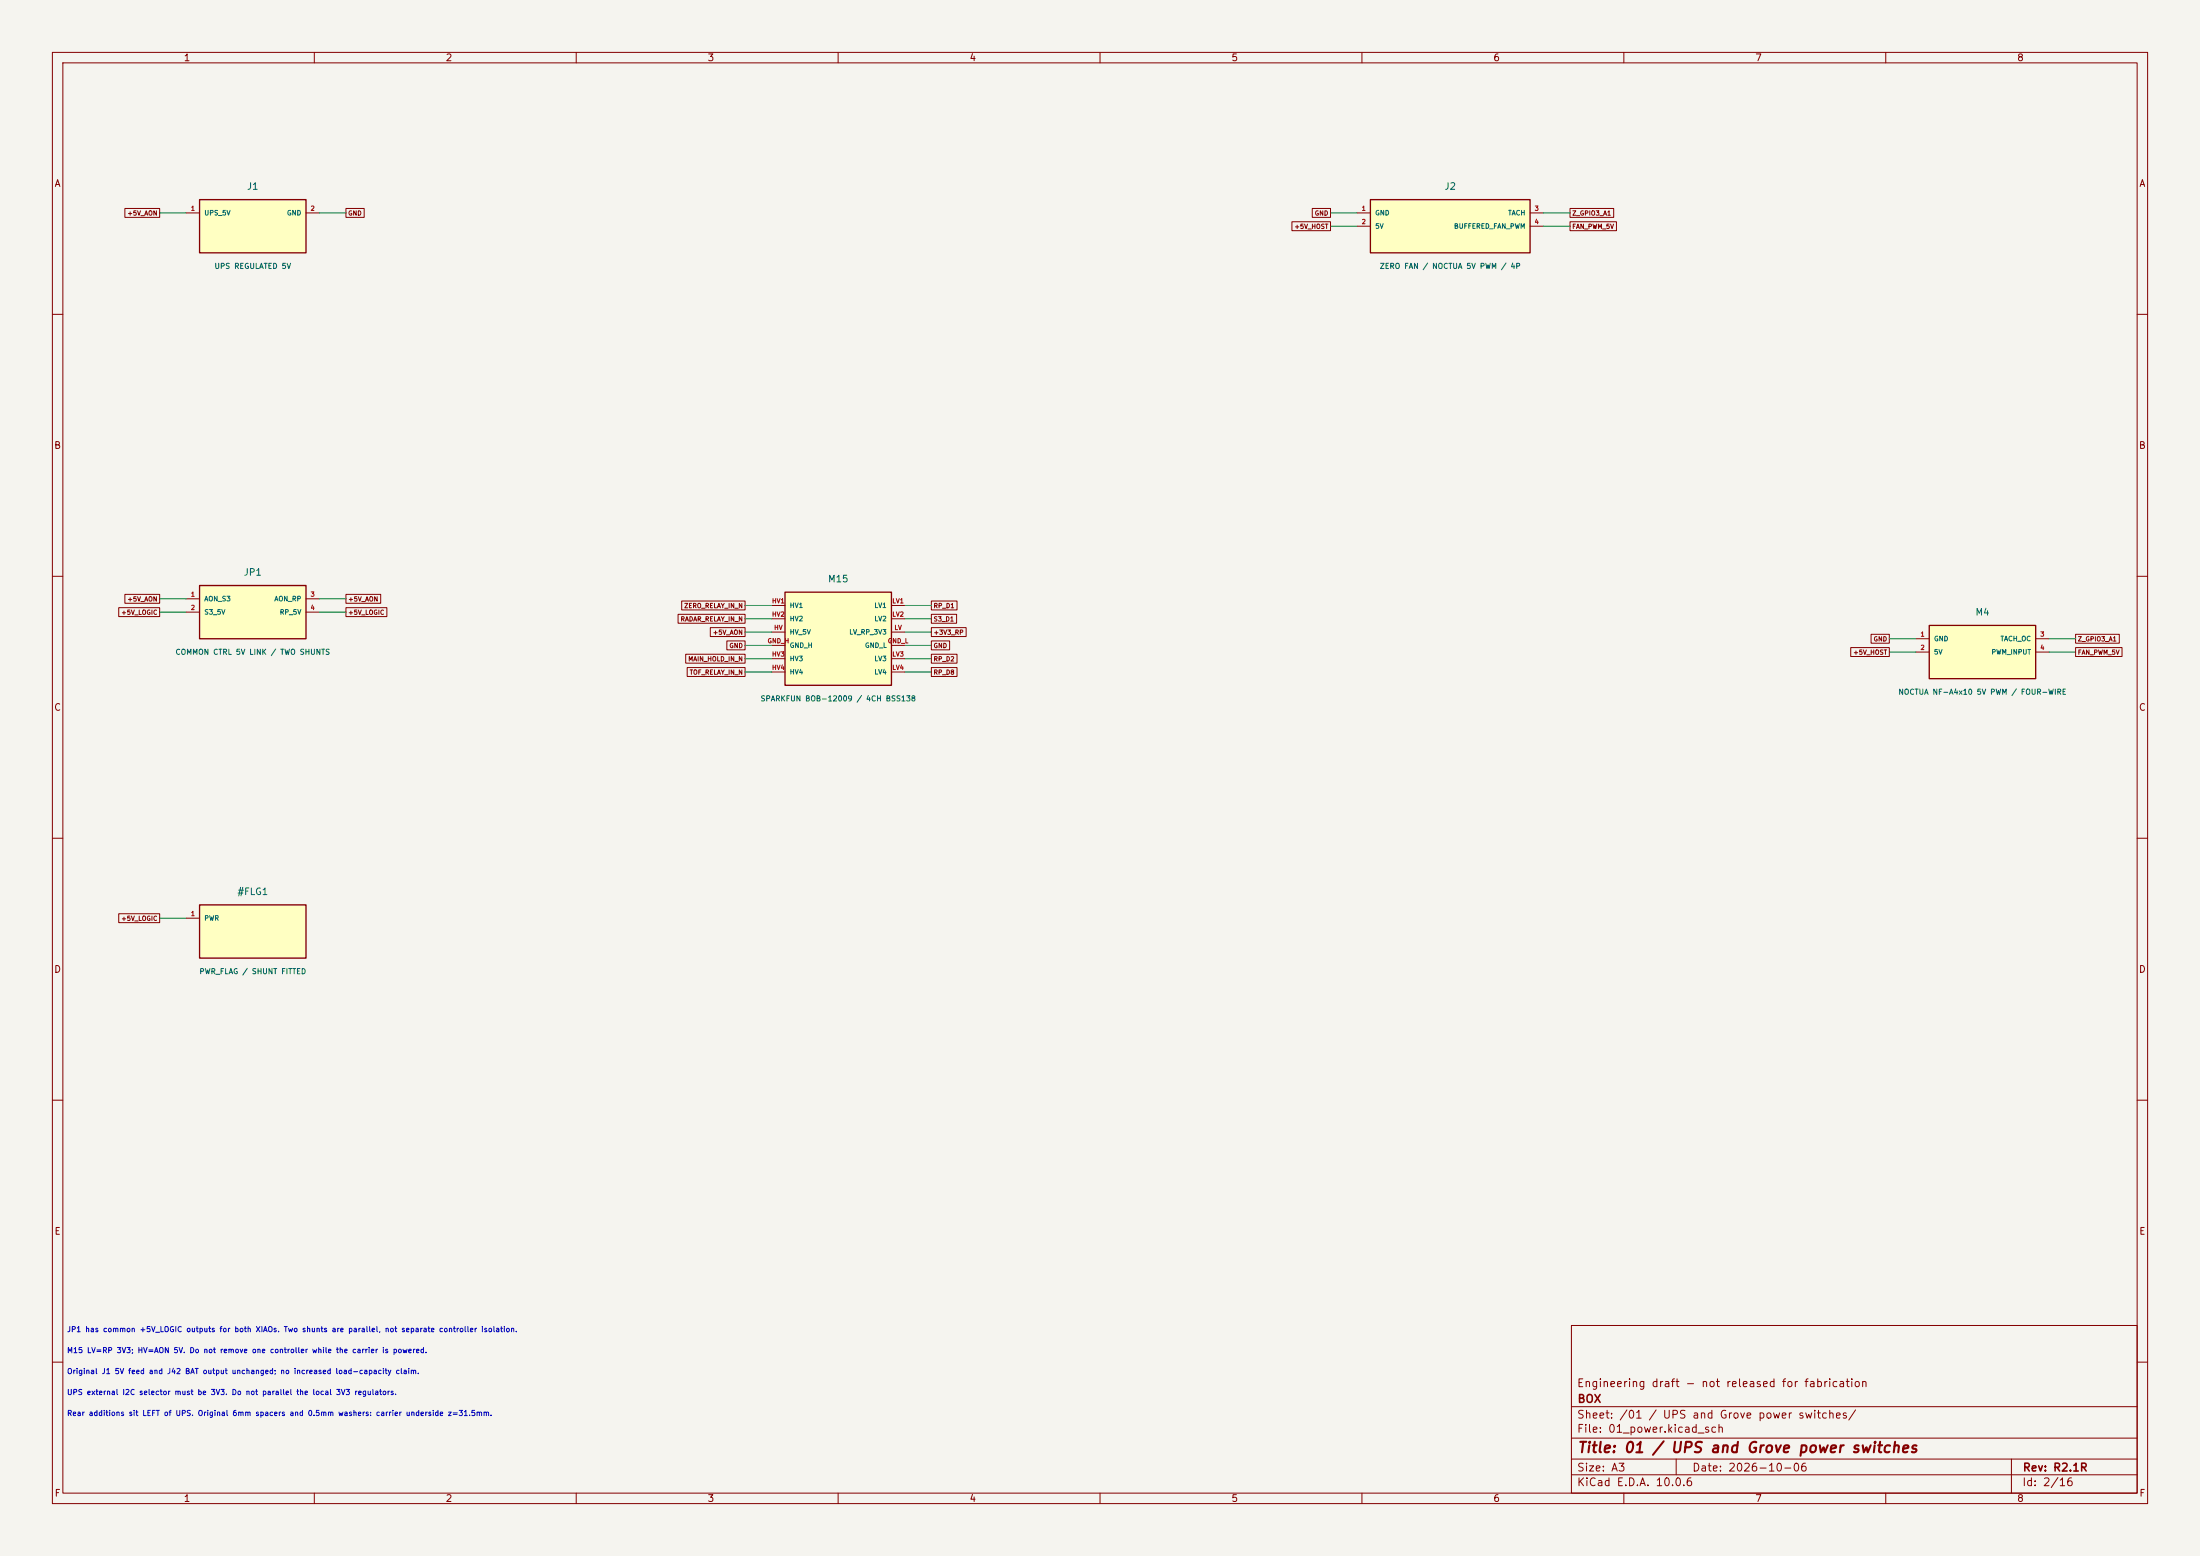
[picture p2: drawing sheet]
(kicad_sch (version 20250114) (generator "eeschema") (paper "A3")
(title_block (title "01 / UPS and Grove power switches") (date "2026-10-06") (rev "R2.1R") (company "BOX") (comment 1 "Engineering draft - not released for fabrication"))
(lib_symbols (symbol "Box:J1" (pin_names (offset 0.8)) (in_bom yes) (on_board yes)
(property "Reference" "J" (at 0 7.62 0) (effects (font (size 1.27 1.27))))
(property "Value" "UPS REGULATED 5V" (at 0 -7.62 0) (effects (font (size 1.0 1.0))))
(symbol "J1_0_1" (rectangle (start -10.16 5.08) (end 10.16 -5.08) (stroke (width 0.254) (type default)) (fill (type background))))
(symbol "J1_1_1"
(pin passive line (at -12.7 2.54 0) (length 2.54) (name "UPS_5V" (effects (font (size 0.9 0.9)))) (number "1" (effects (font (size 0.85 0.85)))))
(pin passive line (at 12.7 2.54 180) (length 2.54) (name "GND" (effects (font (size 0.9 0.9)))) (number "2" (effects (font (size 0.85 0.85)))))))
(symbol "Box:JP1" (pin_names (offset 0.8)) (in_bom yes) (on_board yes)
(property "Reference" "J" (at 0 7.62 0) (effects (font (size 1.27 1.27))))
(property "Value" "COMMON CTRL 5V LINK / TWO SHUNTS" (at 0 -7.62 0) (effects (font (size 1.0 1.0))))
(symbol "JP1_0_1" (rectangle (start -10.16 5.08) (end 10.16 -5.08) (stroke (width 0.254) (type default)) (fill (type background))))
(symbol "JP1_1_1"
(pin passive line (at -12.7 2.54 0) (length 2.54) (name "AON_S3" (effects (font (size 0.9 0.9)))) (number "1" (effects (font (size 0.85 0.85)))))
(pin passive line (at -12.7 0.0 0) (length 2.54) (name "S3_5V" (effects (font (size 0.9 0.9)))) (number "2" (effects (font (size 0.85 0.85)))))
(pin passive line (at 12.7 2.54 180) (length 2.54) (name "AON_RP" (effects (font (size 0.9 0.9)))) (number "3" (effects (font (size 0.85 0.85)))))
(pin passive line (at 12.7 0.0 180) (length 2.54) (name "RP_5V" (effects (font (size 0.9 0.9)))) (number "4" (effects (font (size 0.85 0.85)))))))
(symbol "Box:#FLG1" (pin_names (offset 0.8)) (in_bom yes) (on_board yes)
(property "Reference" "#" (at 0 7.62 0) (effects (font (size 1.27 1.27))))
(property "Value" "PWR_FLAG / SHUNT FITTED" (at 0 -7.62 0) (effects (font (size 1.0 1.0))))
(symbol "#FLG1_0_1" (rectangle (start -10.16 5.08) (end 10.16 -5.08) (stroke (width 0.254) (type default)) (fill (type background))))
(symbol "#FLG1_1_1"
(pin power_out line (at -12.7 2.54 0) (length 2.54) (name "PWR" (effects (font (size 0.9 0.9)))) (number "1" (effects (font (size 0.85 0.85)))))))
(symbol "Box:J2" (pin_names (offset 0.8)) (in_bom yes) (on_board yes)
(property "Reference" "J" (at 0 7.62 0) (effects (font (size 1.27 1.27))))
(property "Value" "ZERO FAN / NOCTUA 5V PWM / 4P" (at 0 -7.62 0) (effects (font (size 1.0 1.0))))
(symbol "J2_0_1" (rectangle (start -15.24 5.08) (end 15.24 -5.08) (stroke (width 0.254) (type default)) (fill (type background))))
(symbol "J2_1_1"
(pin passive line (at -17.78 2.54 0) (length 2.54) (name "GND" (effects (font (size 0.9 0.9)))) (number "1" (effects (font (size 0.85 0.85)))))
(pin passive line (at -17.78 0.0 0) (length 2.54) (name "5V" (effects (font (size 0.9 0.9)))) (number "2" (effects (font (size 0.85 0.85)))))
(pin passive line (at 17.78 2.54 180) (length 2.54) (name "TACH" (effects (font (size 0.9 0.9)))) (number "3" (effects (font (size 0.85 0.85)))))
(pin passive line (at 17.78 0.0 180) (length 2.54) (name "BUFFERED FAN PWM" (effects (font (size 0.9 0.9)))) (number "4" (effects (font (size 0.85 0.85)))))))
(symbol "Box:M4" (pin_names (offset 0.8)) (in_bom yes) (on_board yes)
(property "Reference" "M" (at 0 7.62 0) (effects (font (size 1.27 1.27))))
(property "Value" "NOCTUA NF-A4x10 5V PWM / FOUR-WIRE" (at 0 -7.62 0) (effects (font (size 1.0 1.0))))
(symbol "M4_0_1" (rectangle (start -10.16 5.08) (end 10.16 -5.08) (stroke (width 0.254) (type default)) (fill (type background))))
(symbol "M4_1_1"
(pin passive line (at -12.7 2.54 0) (length 2.54) (name "GND" (effects (font (size 0.9 0.9)))) (number "1" (effects (font (size 0.85 0.85)))))
(pin power_in line (at -12.7 0.0 0) (length 2.54) (name "5V" (effects (font (size 0.9 0.9)))) (number "2" (effects (font (size 0.85 0.85)))))
(pin open_collector line (at 12.7 2.54 180) (length 2.54) (name "TACH OC" (effects (font (size 0.9 0.9)))) (number "3" (effects (font (size 0.85 0.85)))))
(pin input line (at 12.7 0.0 180) (length 2.54) (name "PWM INPUT" (effects (font (size 0.9 0.9)))) (number "4" (effects (font (size 0.85 0.85)))))))
(symbol "Box:M15" (pin_names (offset 0.8)) (in_bom yes) (on_board yes)
(property "Reference" "M" (at 0 11.43 0) (effects (font (size 1.27 1.27))))
(property "Value" "SPARKFUN BOB-12009 / 4CH BSS138" (at 0 -11.43 0) (effects (font (size 1.0 1.0))))
(symbol "M15_0_1" (rectangle (start -10.16 8.89) (end 10.16 -8.89) (stroke (width 0.254) (type default)) (fill (type background))))
(symbol "M15_1_1"
(pin bidirectional line (at -12.7 6.3500000000000005 0) (length 2.54) (name "HV1" (effects (font (size 0.9 0.9)))) (number "HV1" (effects (font (size 0.85 0.85)))))
(pin bidirectional line (at -12.7 3.8100000000000005 0) (length 2.54) (name "HV2" (effects (font (size 0.9 0.9)))) (number "HV2" (effects (font (size 0.85 0.85)))))
(pin power_in line (at -12.7 1.2700000000000005 0) (length 2.54) (name "HV 5V" (effects (font (size 0.9 0.9)))) (number "HV" (effects (font (size 0.85 0.85)))))
(pin passive line (at -12.7 -1.2699999999999996 0) (length 2.54) (name "GND H" (effects (font (size 0.9 0.9)))) (number "GND_H" (effects (font (size 0.85 0.85)))))
(pin bidirectional line (at -12.7 -3.8099999999999987 0) (length 2.54) (name "HV3" (effects (font (size 0.9 0.9)))) (number "HV3" (effects (font (size 0.85 0.85)))))
(pin bidirectional line (at -12.7 -6.35 0) (length 2.54) (name "HV4" (effects (font (size 0.9 0.9)))) (number "HV4" (effects (font (size 0.85 0.85)))))
(pin bidirectional line (at 12.7 6.3500000000000005 180) (length 2.54) (name "LV1" (effects (font (size 0.9 0.9)))) (number "LV1" (effects (font (size 0.85 0.85)))))
(pin bidirectional line (at 12.7 3.8100000000000005 180) (length 2.54) (name "LV2" (effects (font (size 0.9 0.9)))) (number "LV2" (effects (font (size 0.85 0.85)))))
(pin power_in line (at 12.7 1.2700000000000005 180) (length 2.54) (name "LV RP 3V3" (effects (font (size 0.9 0.9)))) (number "LV" (effects (font (size 0.85 0.85)))))
(pin passive line (at 12.7 -1.2699999999999996 180) (length 2.54) (name "GND L" (effects (font (size 0.9 0.9)))) (number "GND_L" (effects (font (size 0.85 0.85)))))
(pin bidirectional line (at 12.7 -3.8099999999999987 180) (length 2.54) (name "LV3" (effects (font (size 0.9 0.9)))) (number "LV3" (effects (font (size 0.85 0.85)))))
(pin bidirectional line (at 12.7 -6.35 180) (length 2.54) (name "LV4" (effects (font (size 0.9 0.9)))) (number "LV4" (effects (font (size 0.85 0.85))))))))
(symbol (lib_id "Box:J1") (at 48.26 43.18 0) (unit 1) (in_bom yes) (on_board yes) (dnp no)
(property "Reference" "J1" (at 48.26 35.56 0) (effects (font (size 1.27 1.27))))
(property "Value" "UPS REGULATED 5V" (at 48.26 50.8 0) (effects (font (size 1 1))))
(property "Footprint" "Connector_JST:JST_XH_B2B-XH-A_1x02_P2.50mm_Vertical" (at 48.26 50.8 0) (effects (font (size 1 1)) (hide yes)))
(property "Datasheet" "https://www.jst-mfg.com/product/pdf/eng/eXH.pdf" (at 48.26 50.8 0) (effects (font (size 1 1)) (hide yes)))
(property "MPN" "B2B-XH-A(LF)(SN)" (at 48.26 50.8 0) (effects (font (size 1 1)) (hide yes)))
(property "Manufacturer" "JST" (at 48.26 50.8 0) (effects (font (size 1 1)) (hide yes)))
(property "Verification" "JST XH 2.50mm PCB male header; short cable connection selected by user. Motherboard mate XHP-2 + SXH-001T-P0.6. Use the actual UPS supplied mating plug on the UPS end; vendor phrase XH2.54 is not the PCB pitch specification. Existing pin-to-net allocation retained; qualify cable polarity and total current. Placed in the rear connector bank, clear of the airflow corridor." (at 48.26 50.8 0) (effects (font (size 1 1)) (hide yes)))
(property "Rating" "3 A AC/DC with AWG22 per JST XH; not a 5 A connector rating" (at 48.26 50.8 0) (effects (font (size 1 1)) (hide yes)))
(property "Tolerance" "" (at 48.26 50.8 0) (effects (font (size 1 1)) (hide yes)))
(pin "1")
(pin "2"))
(wire (pts (xy 35.56 40.64) (xy 30.480000000000004 40.64)) (stroke (width 0) (type default)))
(global_label "+5V_AON" (shape passive) (at 30.480000000000004 40.64 0) (effects (font (size 0.85 0.85)) (justify right)))
(wire (pts (xy 60.959999999999994 40.64) (xy 66.03999999999999 40.64)) (stroke (width 0) (type default)))
(global_label "GND" (shape passive) (at 66.03999999999999 40.64 180) (effects (font (size 0.85 0.85)) (justify left)))
(symbol (lib_id "Box:JP1") (at 48.26 116.84 0) (unit 1) (in_bom yes) (on_board yes) (dnp no)
(property "Reference" "JP1" (at 48.26 109.22 0) (effects (font (size 1.27 1.27))))
(property "Value" "COMMON CTRL 5V LINK / TWO SHUNTS" (at 48.26 124.46000000000001 0) (effects (font (size 1 1))))
(property "Footprint" "box:Dual_Power_Shunt_2x02" (at 48.26 124.46000000000001 0) (effects (font (size 1 1)) (hide yes)))
(property "Datasheet" "" (at 48.26 124.46000000000001 0) (effects (font (size 1 1)) (hide yes)))
(property "MPN" "" (at 48.26 124.46000000000001 0) (effects (font (size 1 1)) (hide yes)))
(property "Manufacturer" "" (at 48.26 124.46000000000001 0) (effects (font (size 1 1)) (hide yes)))
(property "Verification" "Both output pads joined to +5V_LOGIC. Remove both links for service; unplug both XIAOs for USB programming." (at 48.26 124.46000000000001 0) (effects (font (size 1 1)) (hide yes)))
(property "Rating" "" (at 48.26 124.46000000000001 0) (effects (font (size 1 1)) (hide yes)))
(property "Tolerance" "" (at 48.26 124.46000000000001 0) (effects (font (size 1 1)) (hide yes)))
(pin "1")
(pin "2")
(pin "3")
(pin "4"))
(wire (pts (xy 35.56 114.3) (xy 30.480000000000004 114.3)) (stroke (width 0) (type default)))
(global_label "+5V_AON" (shape passive) (at 30.480000000000004 114.3 0) (effects (font (size 0.85 0.85)) (justify right)))
(wire (pts (xy 35.56 116.84) (xy 30.480000000000004 116.84)) (stroke (width 0) (type default)))
(global_label "+5V_LOGIC" (shape passive) (at 30.480000000000004 116.84 0) (effects (font (size 0.85 0.85)) (justify right)))
(wire (pts (xy 60.959999999999994 114.3) (xy 66.03999999999999 114.3)) (stroke (width 0) (type default)))
(global_label "+5V_AON" (shape passive) (at 66.03999999999999 114.3 180) (effects (font (size 0.85 0.85)) (justify left)))
(wire (pts (xy 60.959999999999994 116.84) (xy 66.03999999999999 116.84)) (stroke (width 0) (type default)))
(global_label "+5V_LOGIC" (shape passive) (at 66.03999999999999 116.84 180) (effects (font (size 0.85 0.85)) (justify left)))
(symbol (lib_id "Box:#FLG1") (at 48.26 177.8 0) (unit 1) (in_bom no) (on_board no) (dnp no)
(property "Reference" "#FLG1" (at 48.26 170.18 0) (effects (font (size 1.27 1.27))))
(property "Value" "PWR_FLAG / SHUNT FITTED" (at 48.26 185.42000000000002 0) (effects (font (size 1 1))))
(property "Footprint" "box:Flag" (at 48.26 185.42000000000002 0) (effects (font (size 1 1)) (hide yes)))
(property "Datasheet" "" (at 48.26 185.42000000000002 0) (effects (font (size 1 1)) (hide yes)))
(property "MPN" "" (at 48.26 185.42000000000002 0) (effects (font (size 1 1)) (hide yes)))
(property "Manufacturer" "" (at 48.26 185.42000000000002 0) (effects (font (size 1 1)) (hide yes)))
(property "Verification" "Virtual assertion: normal operation has the removable supply shunt fitted; not a physical component." (at 48.26 185.42000000000002 0) (effects (font (size 1 1)) (hide yes)))
(property "Rating" "" (at 48.26 185.42000000000002 0) (effects (font (size 1 1)) (hide yes)))
(property "Tolerance" "" (at 48.26 185.42000000000002 0) (effects (font (size 1 1)) (hide yes)))
(pin "1"))
(wire (pts (xy 35.56 175.26000000000002) (xy 30.480000000000004 175.26000000000002)) (stroke (width 0) (type default)))
(global_label "+5V_LOGIC" (shape passive) (at 30.480000000000004 175.26000000000002 0) (effects (font (size 0.85 0.85)) (justify right)))
(symbol (lib_id "Box:J2") (at 276.86 43.18 0) (unit 1) (in_bom yes) (on_board yes) (dnp no)
(property "Reference" "J2" (at 276.86 35.56 0) (effects (font (size 1.27 1.27))))
(property "Value" "ZERO FAN / NOCTUA 5V PWM / 4P" (at 276.86 50.8 0) (effects (font (size 1 1))))
(property "Footprint" "Connector:FanPinHeader_1x04_P2.54mm_Vertical" (at 276.86 50.8 0) (effects (font (size 1 1)) (hide yes)))
(property "Datasheet" "https://cdn.noctua.at/media/Noctua_PWM_specifications_white_paper.pdf" (at 276.86 50.8 0) (effects (font (size 1 1)) (hide yes)))
(property "MPN" "47053-1000" (at 276.86 50.8 0) (effects (font (size 1 1)) (hide yes)))
(property "Manufacturer" "Molex" (at 276.86 50.8 0) (effects (font (size 1 1)) (hide yes)))
(property "Verification" "Noctua 4-pin header:1=GND,2=HOST5V via M1,3=tach to ZERO physical11 GPIO3_A1, 4=5V PWM from M42 OUT1. ZERO physical7 PWM14_M0 drives M42 PHASE at25kHz; fan duty=1-PHASE duty. Tach pullup uses ZERO3V3 only. Reset PHASE low requests full speed once rails are established; waveform bench test pending." (at 276.86 50.8 0) (effects (font (size 1 1)) (hide yes)))
(property "Rating" "" (at 276.86 50.8 0) (effects (font (size 1 1)) (hide yes)))
(property "Tolerance" "" (at 276.86 50.8 0) (effects (font (size 1 1)) (hide yes)))
(pin "1")
(pin "2")
(pin "3")
(pin "4"))
(wire (pts (xy 259.08000000000004 40.64) (xy 254.00000000000003 40.64)) (stroke (width 0) (type default)))
(global_label "GND" (shape passive) (at 254.00000000000003 40.64 0) (effects (font (size 0.85 0.85)) (justify right)))
(wire (pts (xy 259.08000000000004 43.18) (xy 254.00000000000003 43.18)) (stroke (width 0) (type default)))
(global_label "+5V_HOST" (shape passive) (at 254.00000000000003 43.18 0) (effects (font (size 0.85 0.85)) (justify right)))
(wire (pts (xy 294.64 40.64) (xy 299.71999999999997 40.64)) (stroke (width 0) (type default)))
(global_label "Z_GPIO3_A1" (shape passive) (at 299.71999999999997 40.64 180) (effects (font (size 0.85 0.85)) (justify left)))
(wire (pts (xy 294.64 43.18) (xy 299.71999999999997 43.18)) (stroke (width 0) (type default)))
(global_label "FAN_PWM_5V" (shape passive) (at 299.71999999999997 43.18 180) (effects (font (size 0.85 0.85)) (justify left)))
(symbol (lib_id "Box:M4") (at 378.46 124.46000000000001 0) (unit 1) (in_bom yes) (on_board no) (dnp no)
(property "Reference" "M4" (at 378.46 116.84 0) (effects (font (size 1.27 1.27))))
(property "Value" "NOCTUA NF-A4x10 5V PWM / FOUR-WIRE" (at 378.46 132.08 0) (effects (font (size 1 1))))
(property "Footprint" "box:External_Module_Not_On_Carrier" (at 378.46 132.08 0) (effects (font (size 1 1)) (hide yes)))
(property "Datasheet" "https://www.noctua.at/en/products/nf-a4x10-5v-pwm" (at 378.46 132.08 0) (effects (font (size 1 1)) (hide yes)))
(property "MPN" "NF-A4x10 5V PWM" (at 378.46 132.08 0) (effects (font (size 1 1)) (hide yes)))
(property "Manufacturer" "Noctua" (at 378.46 132.08 0) (effects (font (size 1 1)) (hide yes)))
(property "Verification" "User selected Amazon B07DXS86G7 on 2026-10-05:40x40x10mm,5V,4-pin PWM. Replaces the three-pin NF-A4x10 5V selection. Standard pins1GND/2power/3tach/4PWM. 25kHz target,21-28kHz accepted;3.3V high accepted;2 tach pulses/revolution,open collector. Fan powered with ZERO from M1. Full-enclosure fan geometry and firmware are outside this PCB revision." (at 378.46 132.08 0) (effects (font (size 1 1)) (hide yes)))
(property "Rating" "" (at 378.46 132.08 0) (effects (font (size 1 1)) (hide yes)))
(property "Tolerance" "" (at 378.46 132.08 0) (effects (font (size 1 1)) (hide yes)))
(pin "1")
(pin "2")
(pin "3")
(pin "4"))
(wire (pts (xy 365.76 121.92) (xy 360.68 121.92)) (stroke (width 0) (type default)))
(global_label "GND" (shape passive) (at 360.68 121.92 0) (effects (font (size 0.85 0.85)) (justify right)))
(wire (pts (xy 365.76 124.46000000000001) (xy 360.68 124.46000000000001)) (stroke (width 0) (type default)))
(global_label "+5V_HOST" (shape passive) (at 360.68 124.46000000000001 0) (effects (font (size 0.85 0.85)) (justify right)))
(wire (pts (xy 391.15999999999997 121.92) (xy 396.23999999999995 121.92)) (stroke (width 0) (type default)))
(global_label "Z_GPIO3_A1" (shape passive) (at 396.23999999999995 121.92 180) (effects (font (size 0.85 0.85)) (justify left)))
(wire (pts (xy 391.15999999999997 124.46000000000001) (xy 396.23999999999995 124.46000000000001)) (stroke (width 0) (type default)))
(global_label "FAN_PWM_5V" (shape passive) (at 396.23999999999995 124.46000000000001 180) (effects (font (size 0.85 0.85)) (justify left)))
(symbol (lib_id "Box:M15") (at 160.02 121.92 0) (unit 1) (in_bom yes) (on_board yes) (dnp no)
(property "Reference" "M15" (at 160.02 110.49 0) (effects (font (size 1.27 1.27))))
(property "Value" "SPARKFUN BOB-12009 / 4CH BSS138" (at 160.02 133.35 0) (effects (font (size 1 1))))
(property "Footprint" "box:SparkFun_BOB12009_Module_SolderLands" (at 160.02 133.35 0) (effects (font (size 1 1)) (hide yes)))
(property "Datasheet" "https://github.com/sparkfun/Logic_Level_Bidirectional" (at 160.02 133.35 0) (effects (font (size 1 1)) (hide yes)))
(property "MPN" "BOB-12009" (at 160.02 133.35 0) (effects (font (size 1 1)) (hide yes)))
(property "Manufacturer" "SparkFun" (at 160.02 133.35 0) (effects (font (size 1 1)) (hide yes)))
(property "Verification" "BOB-12009 official EAGLE: 12 hole centers/net order match. Physical module dimensions confirmed by user 2026-10-06; custom solder-joint process not independently qualified." (at 160.02 133.35 0) (effects (font (size 1 1)) (hide yes)))
(property "Rating" "" (at 160.02 133.35 0) (effects (font (size 1 1)) (hide yes)))
(property "Tolerance" "" (at 160.02 133.35 0) (effects (font (size 1 1)) (hide yes)))
(pin "HV1")
(pin "HV2")
(pin "HV")
(pin "GND_H")
(pin "HV3")
(pin "HV4")
(pin "LV1")
(pin "LV2")
(pin "LV")
(pin "GND_L")
(pin "LV3")
(pin "LV4"))
(wire (pts (xy 147.32000000000002 115.57000000000001) (xy 142.24 115.57000000000001)) (stroke (width 0) (type default)))
(global_label "ZERO_RELAY_IN_N" (shape passive) (at 142.24 115.57000000000001 0) (effects (font (size 0.85 0.85)) (justify right)))
(wire (pts (xy 147.32000000000002 118.11) (xy 142.24 118.11)) (stroke (width 0) (type default)))
(global_label "RADAR_RELAY_IN_N" (shape passive) (at 142.24 118.11 0) (effects (font (size 0.85 0.85)) (justify right)))
(wire (pts (xy 147.32000000000002 120.65) (xy 142.24 120.65)) (stroke (width 0) (type default)))
(global_label "+5V_AON" (shape passive) (at 142.24 120.65 0) (effects (font (size 0.85 0.85)) (justify right)))
(wire (pts (xy 147.32000000000002 123.19) (xy 142.24 123.19)) (stroke (width 0) (type default)))
(global_label "GND" (shape passive) (at 142.24 123.19 0) (effects (font (size 0.85 0.85)) (justify right)))
(wire (pts (xy 147.32000000000002 125.73) (xy 142.24 125.73)) (stroke (width 0) (type default)))
(global_label "MAIN_HOLD_IN_N" (shape passive) (at 142.24 125.73 0) (effects (font (size 0.85 0.85)) (justify right)))
(wire (pts (xy 147.32000000000002 128.27) (xy 142.24 128.27)) (stroke (width 0) (type default)))
(global_label "TOF_RELAY_IN_N" (shape passive) (at 142.24 128.27 0) (effects (font (size 0.85 0.85)) (justify right)))
(wire (pts (xy 172.72 115.57000000000001) (xy 177.8 115.57000000000001)) (stroke (width 0) (type default)))
(global_label "RP_D1" (shape passive) (at 177.8 115.57000000000001 180) (effects (font (size 0.85 0.85)) (justify left)))
(wire (pts (xy 172.72 118.11) (xy 177.8 118.11)) (stroke (width 0) (type default)))
(global_label "S3_D1" (shape passive) (at 177.8 118.11 180) (effects (font (size 0.85 0.85)) (justify left)))
(wire (pts (xy 172.72 120.65) (xy 177.8 120.65)) (stroke (width 0) (type default)))
(global_label "+3V3_RP" (shape passive) (at 177.8 120.65 180) (effects (font (size 0.85 0.85)) (justify left)))
(wire (pts (xy 172.72 123.19) (xy 177.8 123.19)) (stroke (width 0) (type default)))
(global_label "GND" (shape passive) (at 177.8 123.19 180) (effects (font (size 0.85 0.85)) (justify left)))
(wire (pts (xy 172.72 125.73) (xy 177.8 125.73)) (stroke (width 0) (type default)))
(global_label "RP_D2" (shape passive) (at 177.8 125.73 180) (effects (font (size 0.85 0.85)) (justify left)))
(wire (pts (xy 172.72 128.27) (xy 177.8 128.27)) (stroke (width 0) (type default)))
(global_label "RP_D8" (shape passive) (at 177.8 128.27 180) (effects (font (size 0.85 0.85)) (justify left)))
(text "JP1 has common +5V_LOGIC outputs for both XIAOs. Two shunts are parallel, not separate controller isolation." (at 12.7 254 0) (effects (font (size 1.0 1.0)) (justify left)))
(text "M15 LV=RP 3V3; HV=AON 5V. Do not remove one controller while the carrier is powered." (at 12.7 258 0) (effects (font (size 1.0 1.0)) (justify left)))
(text "Original J1 5V feed and J42 BAT output unchanged; no increased load-capacity claim." (at 12.7 262 0) (effects (font (size 1.0 1.0)) (justify left)))
(text "UPS external I2C selector must be 3V3. Do not parallel the local 3V3 regulators." (at 12.7 266 0) (effects (font (size 1.0 1.0)) (justify left)))
(text "Rear additions sit LEFT of UPS. Original 6mm spacers and 0.5mm washers: carrier underside z=31.5mm." (at 12.7 270 0) (effects (font (size 1.0 1.0)) (justify left))))
